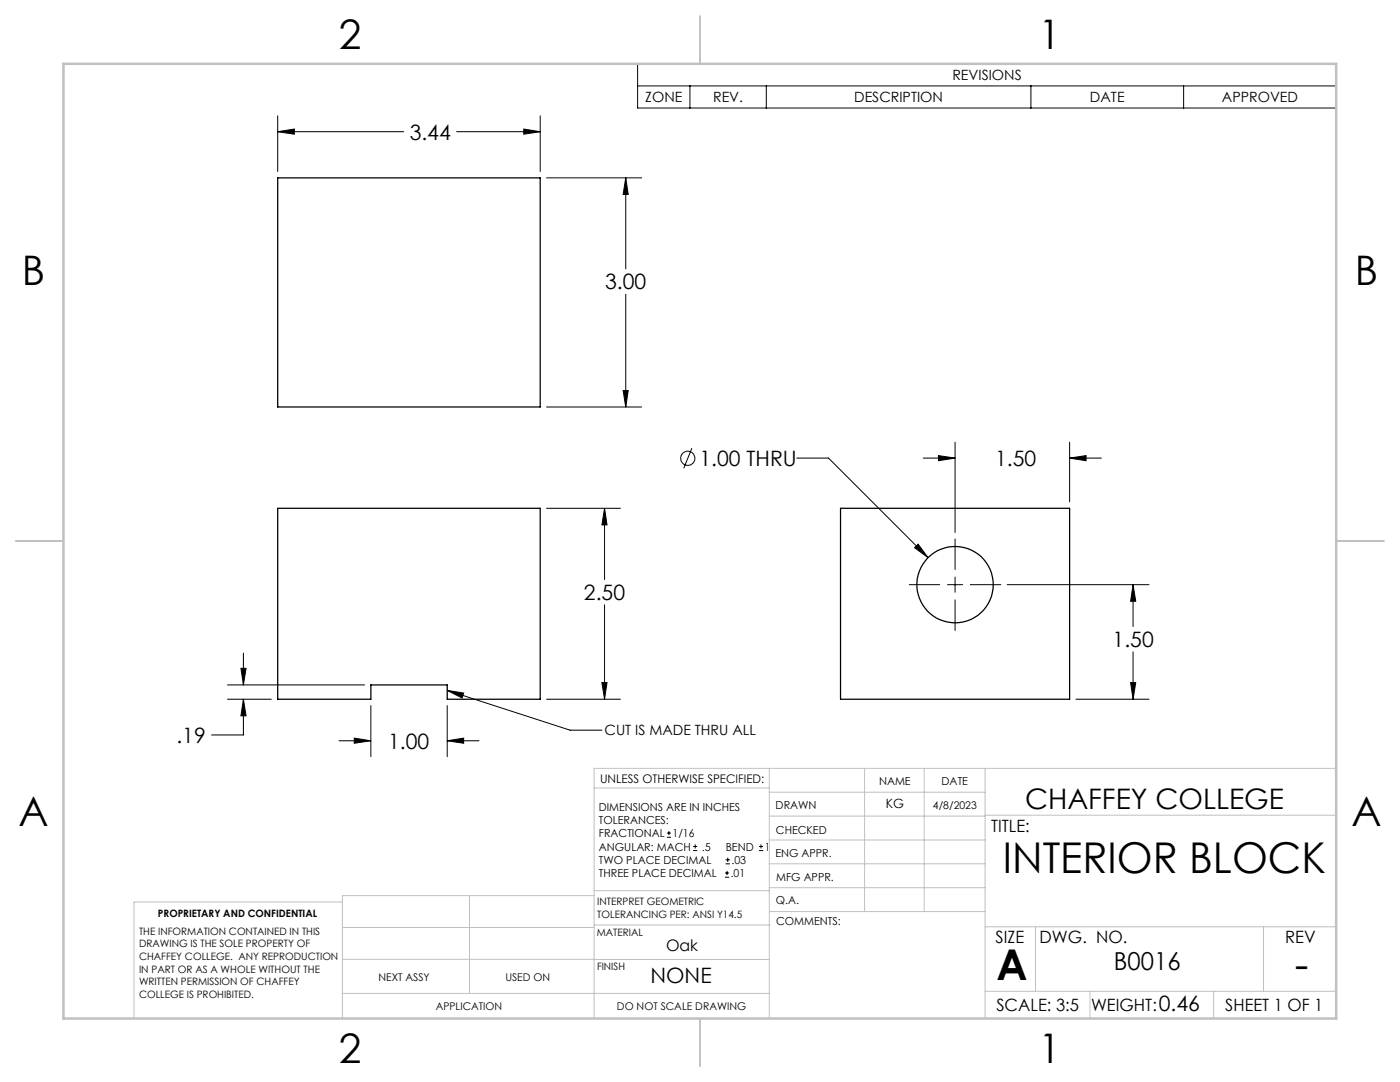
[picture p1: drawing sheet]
<svg xmlns="http://www.w3.org/2000/svg" width="279mm" height="216mm" viewBox="0 0 279 216" stroke-linecap="round" stroke-linejoin="round" font-family="sans-serif">
<g fill="none" stroke="#000" stroke-width=".25">
<path d="M55.4 35.5h52.4v45.7h-52.4zM55.4 101.4h52.4v38.1h-18.5v-2.8h-15.3v2.8h-18.6zM167.7 101.4h45.8v38.1h-45.8z"/>
<circle cx="190.6" cy="116.7" r="7.6"/>
</g>
<g fill="none" stroke="#000" stroke-width=".2">
<path d="M127.2 12.7h139.5v8.9h-139.5zM127.2 17.1h139.5M137.7 17.1v4.5M152.9 17.1v4.5M205.7 17.1v4.5M236.2 17.1v4.5M55.4 23.1v11.1M55.4 26.3h25.2M55.4 26.3l3.3-.5v1zM91.1 26.3h16.7M104.5 25.8l3.3 .5-3.3 .5zM107.8 23.1v11.1"/>
<path d="M109.1 35.5h19M124.9 35.5l.5 3.3h-1zM124.9 35.5v18.2M124.9 58.7v22.5M124.4 77.9h1l-.5 3.3zM109.1 81.2h19M138.1 89.4l-1.6 4.1M159 91.4h6.3l19.9 19.9M184.3 91.4h6.3M187.3 90.9l3.3 .5-3.3 .5zM190.6 88.2v18.1M213.5 91.4l3.2-.5v1z"/>
<path d="M213.5 88.2v12M213.5 91.4h6.3M109.1 101.4h14.7M120.6 101.4l.5 3.3h-1zM120.7 101.4v14.2M181.5 116.7h6M182.5 109.3l.7-.7 2 2.7zM189.1 116.7h3M190.6 107.5v6.1M190.6 115.1v3.1M190.6 119.7v6.1M193.6 116.7h6.1"/>
<path d="M201 116.7h28.3M226.1 116.7l.6 3.3h-1.1zM226.1 116.7v8.3M45.4 139.5h8.8M45.4 136.7h27.3M48.1 133.3h1l-.5 3.4zM48.6 139.5l.5 3.3h-1zM48.6 139.5v7.1h-6.4M48.6 130.3v6.4M89.3 137.8l3.2 .5-.3 1zM89.3 137.8l24.5 7.9h6.3M109.1 139.5h14.7"/>
<path d="M120.1 136.2h1l-.5 3.3zM120.7 120.7v18.8M214.7 139.5h14.6M225.6 136.2h1.1l-.6 3.3zM226.1 130.1v9.4M67.7 147.8h6.3M70.7 147.3l3.3 .5-3.3 .5zM74 140.8v10.2M89.3 147.8l3.2-.5v1zM89.3 140.8v10.2M89.3 147.8h6.3M133.1 167.1h.8"/>
<path d="M133.1 166.2h.8M133.5 165.8v.9M138.3 169.7h.8M138.3 168.9h.8M138.7 168.5v.8M144.7 175h.8M144.7 174.2h.8M144.8 172.4h.9M144.8 171.6h.9M145.1 173.8v.8M145.2 171.1v.9M151.5 169.7h.8"/>
<path d="M151.5 168.9h.8M151.9 168.5v.8"/>
<circle cx="137.3" cy="91.4" r="1.41"/>
</g>
<g fill="none" stroke="#c0c0c0" stroke-width=".2">
<path d="M118.6 157.2h34.9M153.5 153.3v49.9M153.5 158.1h43.1M172.5 153.3v28.6M184.4 153.3v28.6M196.6 153.3v49.9M266.7 153.3h-148.1v49.9M68.3 180h-41.6v23.2M93.7 178.7v19.5M118.6 178.7h-50.3v24.5M118.6 177.7h35M153.5 167.6h43.1"/>
<path d="M153.5 162.8h43.1M153.5 172.4h43.1M153.5 177.1h43.1M196.6 162.7h70.1M68.3 198.2h85.2M68.3 191.4l85.2 .1M68.3 185.1h50.3M118.6 184.6h35M153.6 181.9h43M196.6 197.8h70.1M196.6 184.9h70.1M206.7 184.9v12.9"/>
<path d="M217.5 197.8v5.4M242.2 197.8v5.4M252.2 184.9v12.9"/>
</g>
<path d="M139.7 3.2v9.5M3.1 107.9h9.6M266.7 107.9h9.5M139.7 203.2v9.6" fill="none" stroke="#c0c0c0" stroke-width=".25"/>
<path d="M12.7 12.7h254v190.5h-254z" fill="none" stroke="#c0c0c0" stroke-width=".5"/>
<g fill="#000">
<path d="M89.3 137.8l3.2 .5-.3 1z"/>
<path d="M120.6 101.4l.5 3.3h-1zM120.1 136.2h1l-.5 3.3zM48.1 133.3h1l-.5 3.4zM48.6 139.5l.5 3.3h-1zM70.7 147.3l3.3 .5-3.3 .5zM89.3 147.8l3.2-.5v1zM124.4 77.9h1l-.5 3.3zM124.9 35.5l.5 3.3h-1zM104.5 25.8l3.3 .5-3.3 .5zM55.4 26.3l3.3-.5v1zM225.6 136.2h1.1l-.6 3.3zM226.1 116.7l.6 3.3h-1.1zM213.5 91.4l3.2-.5v1zM187.3 90.9l3.3 .5-3.3 .5zM183.2 108.6l-.7 .7 2.7 2z"/>
</g>
<g font-size="8.5">
<text x="200.1" y="174.2">INTERIOR BLOCK</text>
<text x="198.9" y="195.5">A</text>
<text x="258.4" y="195.4">-</text>
</g>
<g font-size="8.1">
<text x="67.6" y="9.7">2</text>
<text x="207.3" y="9.7">1</text>
<text x="4.4" y="57">B</text>
<text x="270.4" y="57">B</text>
<text x="3.7" y="164.9">A</text>
<text x="269.7" y="164.9">A</text>
<text x="67.6" y="212.2">2</text>
<text x="207.3" y="212.2">1</text>
</g>
<text font-size="5.6" x="204.6" y="161.4">CHAFFEY COLLEGE</text>
<text font-size="4.9" x="222.3" y="193.5">B0016</text>
<g font-size="4.2">
<text x="81.8" y="27.9">3.44</text>
<text x="120.8" y="57.7">3.00</text>
<text x="139.6" y="93">1.00 THRU</text>
<text x="198.6" y="93">1.50</text>
<text x="116.5" y="119.8">2.50</text>
<text x="222.1" y="129.1">1.50</text>
<text x="35.2" y="148.2">.19</text>
<text x="77.5" y="149.4">1.00</text>
<text x="129.8" y="196.1">NONE</text>
<text x="231.3" y="201.8">0.46</text>
</g>
<g font-size="3.4">
<text x="197.8" y="166">TITLE:</text>
<text x="198.7" y="188.1">SIZE</text>
<text x="207.5" y="188.1">DWG. NO.</text>
<text x="256.5" y="188.2">REV</text>
<text x="198.8" y="201.7">SCALE: 3:5</text>
<text x="217.7" y="201.8">WEIGHT:</text>
<text x="244.5" y="201.7">SHEET 1 OF 1</text>
</g>
<text font-size="3.2" x="132.9" y="189.8">Oak</text>
<g font-size="2.8">
<text x="190.1" y="16">REVISIONS</text>
<text x="128.8" y="20.4">ZONE</text>
<text x="142.3" y="20.4">REV.</text>
<text x="170.5" y="20.4">DESCRIPTION</text>
<text x="217.5" y="20.4">DATE</text>
<text x="243.9" y="20.4">APPROVED</text>
<text x="120.7" y="146.7">CUT IS MADE THRU ALL</text>
</g>
<text font-size="2.5" x="176.8" y="161.3">KG</text>
<text font-size="2.4" x="119.8" y="156.2">UNLESS OTHERWISE SPECIFIED:</text>
<g font-size="2.2">
<text x="119.5" y="161.8">DIMENSIONS ARE IN INCHES</text>
<text x="154.8" y="161.4">DRAWN</text>
<text x="175.4" y="156.6">NAME</text>
<text x="187.9" y="156.7">DATE</text>
<text x="119.5" y="164.4">TOLERANCES:</text>
<text x="119.5" y="167.1">FRACTIONAL</text>
<text x="134.2" y="167.1">1/16</text>
<text x="154.9" y="166.3">CHECKED</text>
<text x="119.5" y="172.4">TWO PLACE DECIMAL</text>
<text x="119.5" y="169.7">ANGULAR: MACH</text>
<text x="140.1" y="169.7">.5</text>
<text x="144.8" y="169.7">BEND</text>
<text x="146" y="172.4">.03</text>
<text x="152.6" y="169.7">1</text>
<text x="154.8" y="171">ENG APPR.</text>
<text x="119.5" y="175">THREE PLACE DECIMAL</text>
<text x="145.8" y="175">.01</text>
<text x="154.9" y="175.7">MFG APPR.</text>
<text x="154.9" y="180.4">Q.A.</text>
<text x="154.9" y="184.6">COMMENTS:</text>
</g>
<g font-size="2.1">
<text x="186.2" y="161.4">4/8/2023</text>
<text x="75.5" y="195.7">NEXT ASSY</text>
<text x="100.9" y="195.7">USED ON</text>
<text x="86.9" y="201.5">APPLICATION</text>
<text x="123.1" y="201.6">DO NOT SCALE DRAWING</text>
</g>
<g font-size="2">
<text x="31.5" y="182.9">PROPRIETARY AND CONFIDENTIAL</text>
<text x="119.2" y="180.6">INTERPRET GEOMETRIC</text>
<text x="119.2" y="183.1">TOLERANCING PER: ANSI Y14.5</text>
<text x="27.8" y="186.5">THE INFORMATION CONTAINED IN THIS</text>
<text x="27.8" y="189">DRAWING IS THE SOLE PROPERTY OF</text>
<text x="27.8" y="191.6">CHAFFEY COLLEGE. ANY REPRODUCTION</text>
<text x="119.1" y="186.7">MATERIAL</text>
<text x="27.8" y="194.1">IN PART OR AS A WHOLE WITHOUT THE</text>
<text x="27.8" y="196.6">WRITTEN PERMISSION OF CHAFFEY</text>
<text x="119.1" y="193.5">FINISH</text>
<text x="27.8" y="199.1">COLLEGE IS PROHIBITED.</text>
</g>
</svg>
